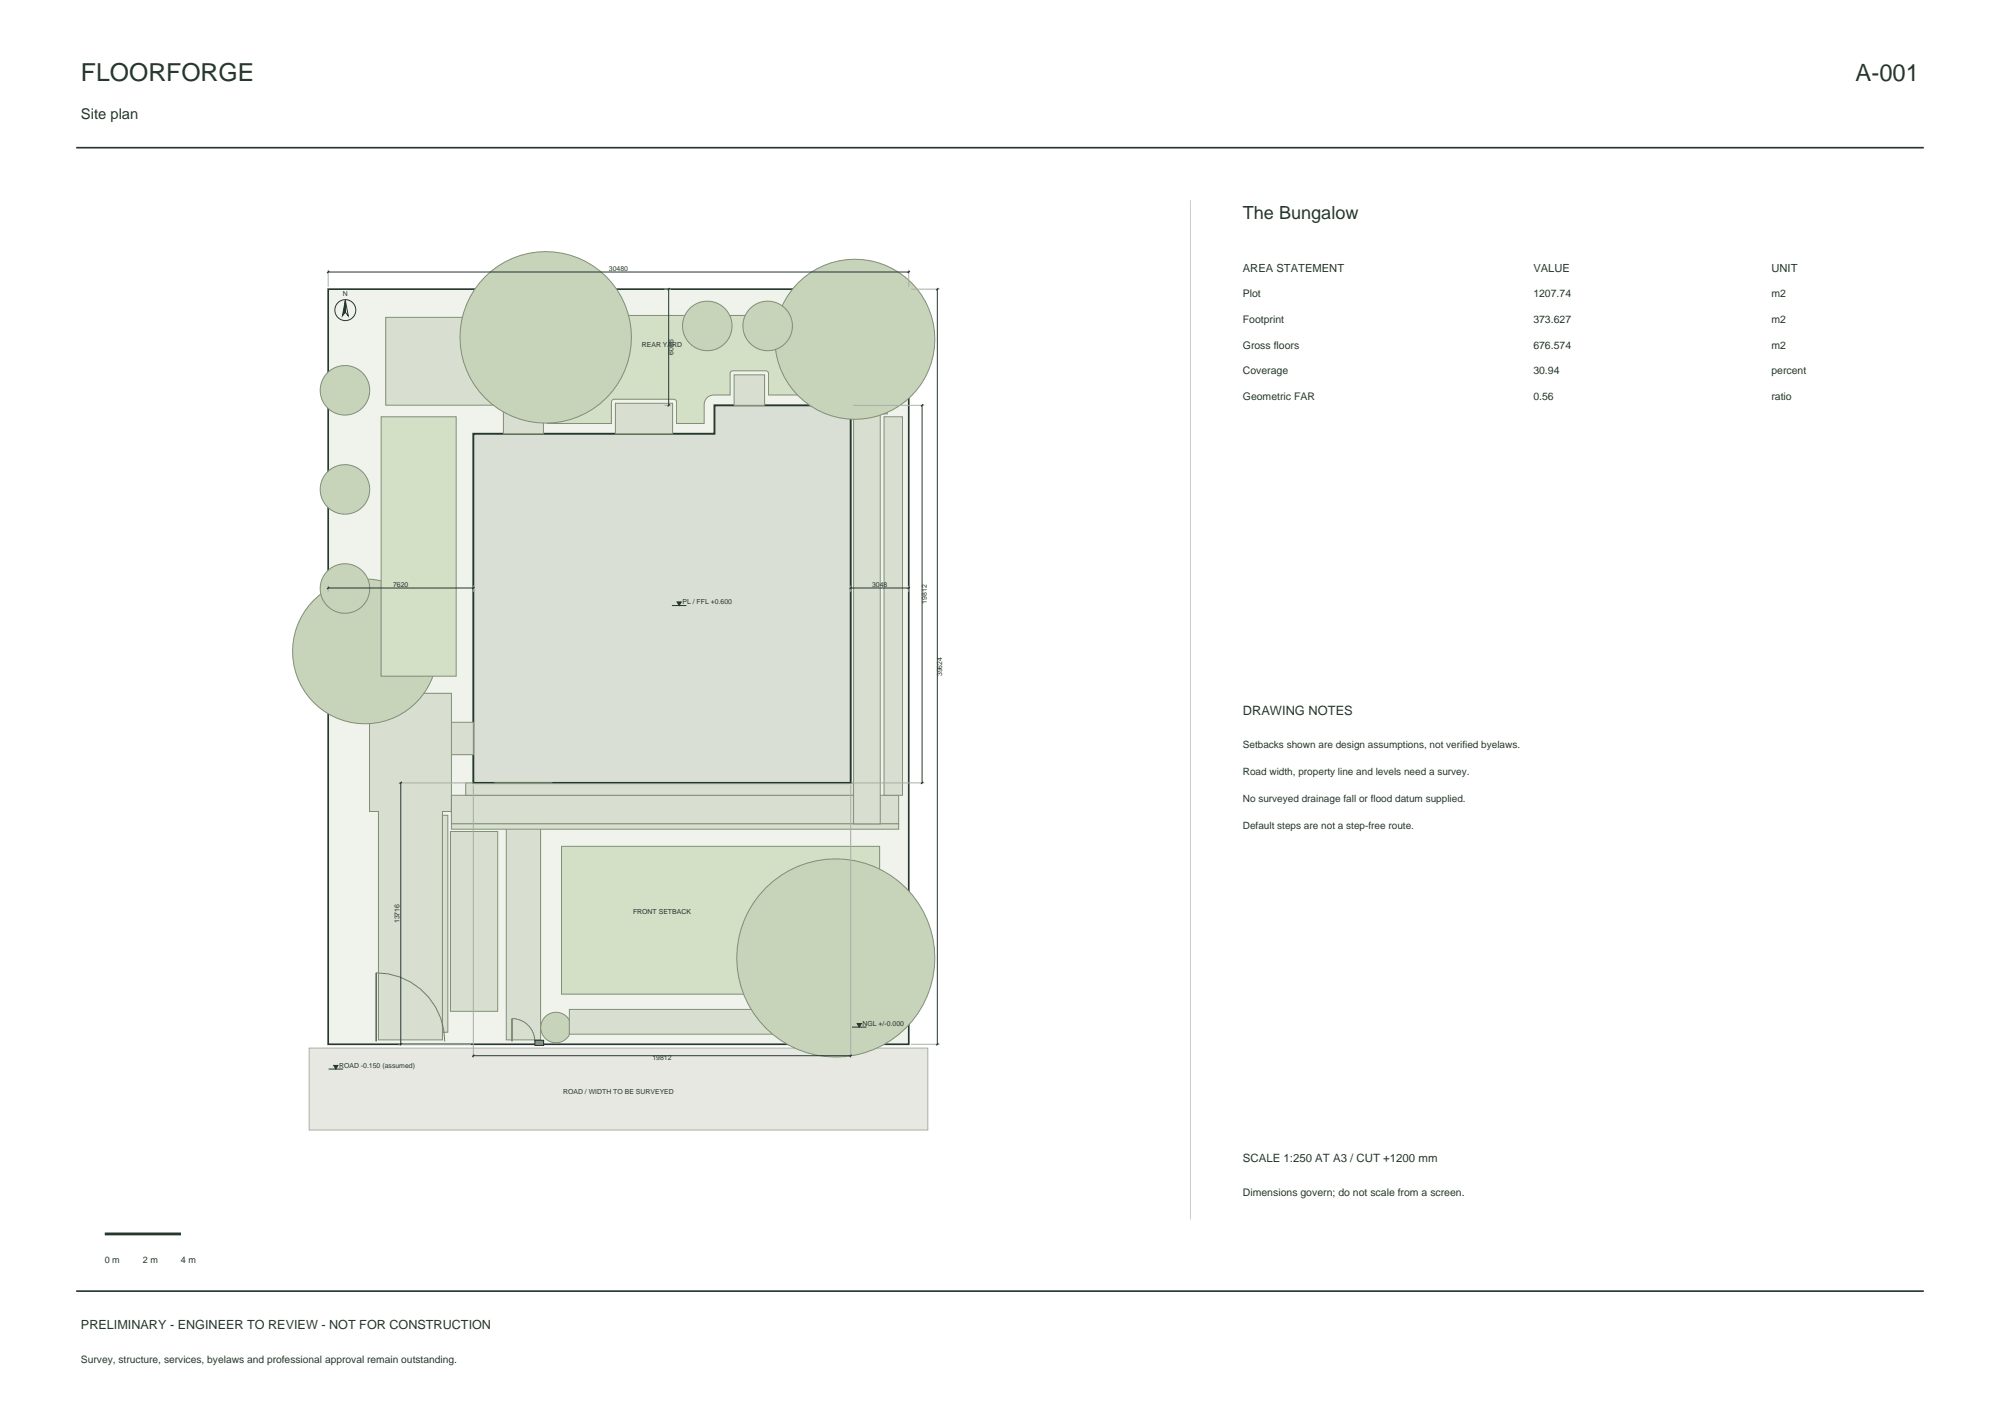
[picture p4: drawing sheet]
<svg xmlns="http://www.w3.org/2000/svg" width="420mm" height="297mm" viewBox="0 0 420 297" stroke-linecap="round" stroke-linejoin="round" font-family="sans-serif">
<path d="M16 31h388M16 271h388" fill="none" stroke="#25372f" stroke-width=".35"/>
<path d="M68.9 60.7h121.9v158.5h-121.9z" fill-rule="evenodd" fill="#f0f3eb" stroke="#25372f" stroke-width=".35"/>
<path d="M99.4 91h50.6v-5.9h28.6v79.2h-79.2z" fill-rule="evenodd" fill="#dadfd6" stroke="#25372f" stroke-width=".4"/>
<path d="M64.9 220h129.9v17.2h-129.9z" fill-rule="evenodd" fill="#e8e8e2" stroke="#a8afa4" stroke-width=".21"/>
<g fill="#d8dfd1" stroke="#819076" stroke-width=".21">
<path d="M103.9 164.3h12v7.6h-12z" fill-rule="evenodd"/>
<path d="M154.2 78.7h6.4v6.4h-6.4z" fill-rule="evenodd"/>
<path d="M93 151.6h6.4v6.8h-6.4z" fill-rule="evenodd"/>
<path d="M129.2 84.6h12v6.4h-12z" fill-rule="evenodd"/>
<path d="M105.7 84.6h8.4v6.4h-8.4z" fill-rule="evenodd"/>
<path d="M77.6 145.5h17.2v24.8h-1.9v48h-13.4v-48h-1.9z" fill-rule="evenodd"/>
<path d="M92.9 171.1h1.1v45.6h-1.1z" fill-rule="evenodd"/>
<path d="M106.3 171.9h7.2v46.4h-7.2z" fill-rule="evenodd"/>
<path d="M94.8 166.9h93.9v6h-93.9z" fill-rule="evenodd"/>
<path d="M94.8 172.9h93.9v1.1h-93.9z" fill-rule="evenodd"/>
<path d="M97.8 164.3h1.4v.2h79.6v-.2h1.4v2.6h-82.4z" fill-rule="evenodd"/>
</g>
<path d="M117.9 177.6h66.8v31.1h-66.8z" fill-rule="evenodd" fill="#d4e0c6" stroke="#819076" stroke-width=".21"/>
<circle cx="116.8" cy="215.7" r="3.2" fill="#c8d4ba" stroke="#819076" stroke-width=".21"/>
<path d="M119.6 211.9h69.1v5.2h-69.1z" fill-rule="evenodd" fill="#d8dfd1" stroke="#819076" stroke-width=".21"/>
<circle cx="175.5" cy="201.1" r="20.8" fill="#c8d4ba" stroke="#819076" stroke-width=".21"/>
<path d="M94.6 174.5h9.9v37.8h-9.9z" fill-rule="evenodd" fill="#d8dfd1" stroke="#819076" stroke-width=".21"/>
<g fill="#c8d4ba" stroke="#819076" stroke-width=".21">
<circle cx="76.6" cy="136.7" r="15.2"/>
<circle cx="72.4" cy="123.5" r="5.2"/>
<circle cx="72.4" cy="102.7" r="5.2"/>
<circle cx="72.4" cy="81.9" r="5.2"/>
</g>
<path d="M80 87.5h15.8v54.4h-15.8z" fill-rule="evenodd" fill="#d4e0c6" stroke="#819076" stroke-width=".21"/>
<g fill="#d8dfd1" stroke="#819076" stroke-width=".21">
<path d="M179.2 86.3h5.6v86.6h-5.6z" fill-rule="evenodd"/>
<path d="M185.6 87.5h3.9v79.4h-3.9z" fill-rule="evenodd"/>
<path d="M81 66.6h23.2v18.4h-23.2z" fill-rule="evenodd"/>
</g>
<path d="M107 66.2h79.3v20.7h-.9v-.6a.6 .6 0 0 0-.6-.6h-4v-.8a1.99 1.99 0 0 0-2-2h-17.4v-4.5a.6 .6 0 0 0-.6-.6h-6.9a.6 .6 0 0 0-.6 .6v4.5h-3.4a1.99 1.99 0 0 0-2 2v4h-5.8v-4.5a.6 .6 0 0 0-.6-.6h-12.5a.6 .6 0 0 0-.6 .6v4.5h-13.4v-4.5a.6 .6 0 0 0-.6-.6h-7.4z" fill-rule="evenodd" fill="#d4e0c6" stroke="#819076" stroke-width=".21"/>
<g fill="#c8d4ba" stroke="#819076" stroke-width=".21">
<circle cx="179.5" cy="71.2" r="16.8"/>
<circle cx="114.6" cy="70.8" r="18"/>
<circle cx="148.5" cy="68.4" r="5.2"/>
<circle cx="161.2" cy="68.4" r="5.2"/>
</g>
<path d="M79 204.2v14.4M107.5 213.8v4.8" fill="none" stroke="#9e653f" stroke-width=".35"/>
<path d="M79 204.2a14.4 14.4 0 0 1 14.4 14.4M107.5 213.8a4.8 4.8 0 0 1 4.8 4.8" fill="none" stroke="#9e653f" stroke-width=".21"/>
<path d="M112.3 218.3h1.9v1.1h-1.9z" fill-rule="evenodd" fill="#8f8a80" stroke="#25372f" stroke-width=".21"/>
<g fill="none" stroke="#a8afa4" stroke-width=".21">
<path d="M68.9 56.6v3.6M190.8 56.6v3.6M139.5 60.7h1.4M191.3 60.7h6M139.5 85.1h1.4M179.1 85.1h15M68.9 122.9v1.3M99.4 122.9v1.3M178.6 122.9v1.3M190.8 122.9v1.3M83.7 164.3h15.2M99.4 164.8v57.3"/>
<path d="M178.6 164.8v57.3M179.1 164.3h15M83.7 219.2h15.2M191.3 219.2h6"/>
</g>
<g fill="none" stroke="#25372f" stroke-width=".21">
<path d="M68.9 57.1h121.9M72.5 63.1l.6 3.2-.6-.8zM140.4 60.7v24.4M196.8 60.7v158.5M193.6 85.1v79.2M68.9 123.4h30.5M141.1 127.1h3M178.6 123.4h12.2M84.2 164.3v54.9M178.9 215.6h3.1M69 224.4h3M99.4 221.6h79.2"/>
<circle cx="72.5" cy="65.1" r="2.2"/>
</g>
<g fill="none" stroke="#25372f" stroke-width=".28">
<path d="M69.1 56.9l-.4 .4M191.1 56.9l-.5 .4M140.6 60.5l-.4 .4M197.1 60.5l-.5 .4M140.6 84.9l-.4 .4M193.9 84.9l-.5 .4M69.1 123.2l-.4 .4M99.6 123.2l-.4 .4M178.9 123.2l-.5 .4M191.1 123.2l-.5 .4M84.4 164.1l-.5 .4M193.9 164.1l-.5 .4"/>
<path d="M84.4 219l-.5 .4M197.1 219l-.5 .4M99.6 221.4l-.4 .4M178.9 221.4l-.5 .4"/>
</g>
<g fill="#25372f" stroke="#25372f" stroke-width=".21">
<path d="M70.1 223.6h.9l-.5 .8z"/>
<path d="M180 214.8h.9l-.5 .8z"/>
<path d="M142.2 126.3h.9l-.5 .8z"/>
<path d="M72.5 63.1v2.4l-.6 .8z"/>
</g>
<path d="M250 42v214" fill="none" stroke="#c9d0c7" stroke-width=".21"/>
<path d="M22 259h16" fill="none" stroke="#25372f" stroke-width=".6"/>
<text font-size="5.2" fill="#25372f" x="17" y="17">FLOORFORGE</text>
<text font-size="5" fill="#25372f" x="389.7" y="17">A-001</text>
<text font-size="3.8" fill="#25372f" x="261" y="46">The Bungalow</text>
<text font-size="3.1" fill="#25372f" x="17" y="25">Site plan</text>
<text font-size="2.7" fill="#25372f" x="261" y="150">DRAWING NOTES</text>
<text font-size="2.6" fill="#25372f" x="17" y="279">PRELIMINARY - ENGINEER TO REVIEW - NOT FOR CONSTRUCTION</text>
<text font-size="2.4" fill="#25372f" x="261" y="244">SCALE 1:250 AT A3 / CUT +1200 mm</text>
<g font-size="2.3" fill="#25372f">
<text x="261" y="57">AREA STATEMENT</text>
<text x="322" y="57">VALUE</text>
<text x="372" y="57">UNIT</text>
</g>
<g font-size="2.2" fill="#25372f">
<text x="261" y="62.4">Plot</text>
<text x="322" y="62.4">1207.74</text>
<text x="372" y="62.4">m2</text>
<text x="261" y="67.8">Footprint</text>
<text x="322" y="67.8">373.627</text>
<text x="372" y="67.8">m2</text>
<text x="261" y="73.2">Gross floors</text>
<text x="322" y="73.2">676.574</text>
<text x="372" y="73.2">m2</text>
<text x="261" y="78.6">Coverage</text>
<text x="322" y="78.6">30.94</text>
<text x="372" y="78.6">percent</text>
<text x="261" y="84">Geometric FAR</text>
<text x="322" y="84">0.56</text>
<text x="372" y="84">ratio</text>
<text x="261" y="251">Dimensions govern; do not scale from a screen.</text>
</g>
<g font-size="2.1" fill="#25372f">
<text x="261" y="157">Setbacks shown are design assumptions, not verified byelaws.</text>
<text x="261" y="162.7">Road width, property line and levels need a survey.</text>
<text x="261" y="168.4">No surveyed drainage fall or flood datum supplied.</text>
<text x="261" y="174.1">Default steps are not a step-free route.</text>
<text x="17" y="286">Survey, structure, services, byelaws and professional approval remain outstanding.</text>
</g>
<g font-size="1.9" fill="#25372f">
<text x="22" y="265">0 m</text>
<text x="30" y="265">2 m</text>
<text x="38" y="265">4 m</text>
</g>
<g font-size="1.4" fill="#25372f">
<text x="127.9" y="56.8">30480</text>
<text x="72" y="62.2">N</text>
<text x="134.8" y="72.9">REAR YARD</text>
<text x="141.4" y="74.5" transform="rotate(-90 141.4 74.5)">6096</text>
<text x="82.5" y="123.1">7620</text>
<text x="183.1" y="123.1">3048</text>
<text x="143.3" y="126.9">PL / FFL +0.600</text>
<text x="194.6" y="126.7" transform="rotate(-90 194.6 126.7)">19812</text>
<text x="197.8" y="142" transform="rotate(-90 197.8 142)">39624</text>
<text x="132.9" y="191.8">FRONT SETBACK</text>
<text x="83.9" y="193.8" transform="rotate(-90 83.9 193.8)">13716</text>
<text x="181.1" y="215.3">NGL +/-0.000</text>
<text x="71.2" y="224.1">ROAD -0.150 (assumed)</text>
<text x="137" y="222.6">19812</text>
<text x="118.2" y="229.6">ROAD / WIDTH TO BE SURVEYED</text>
</g>
</svg>
